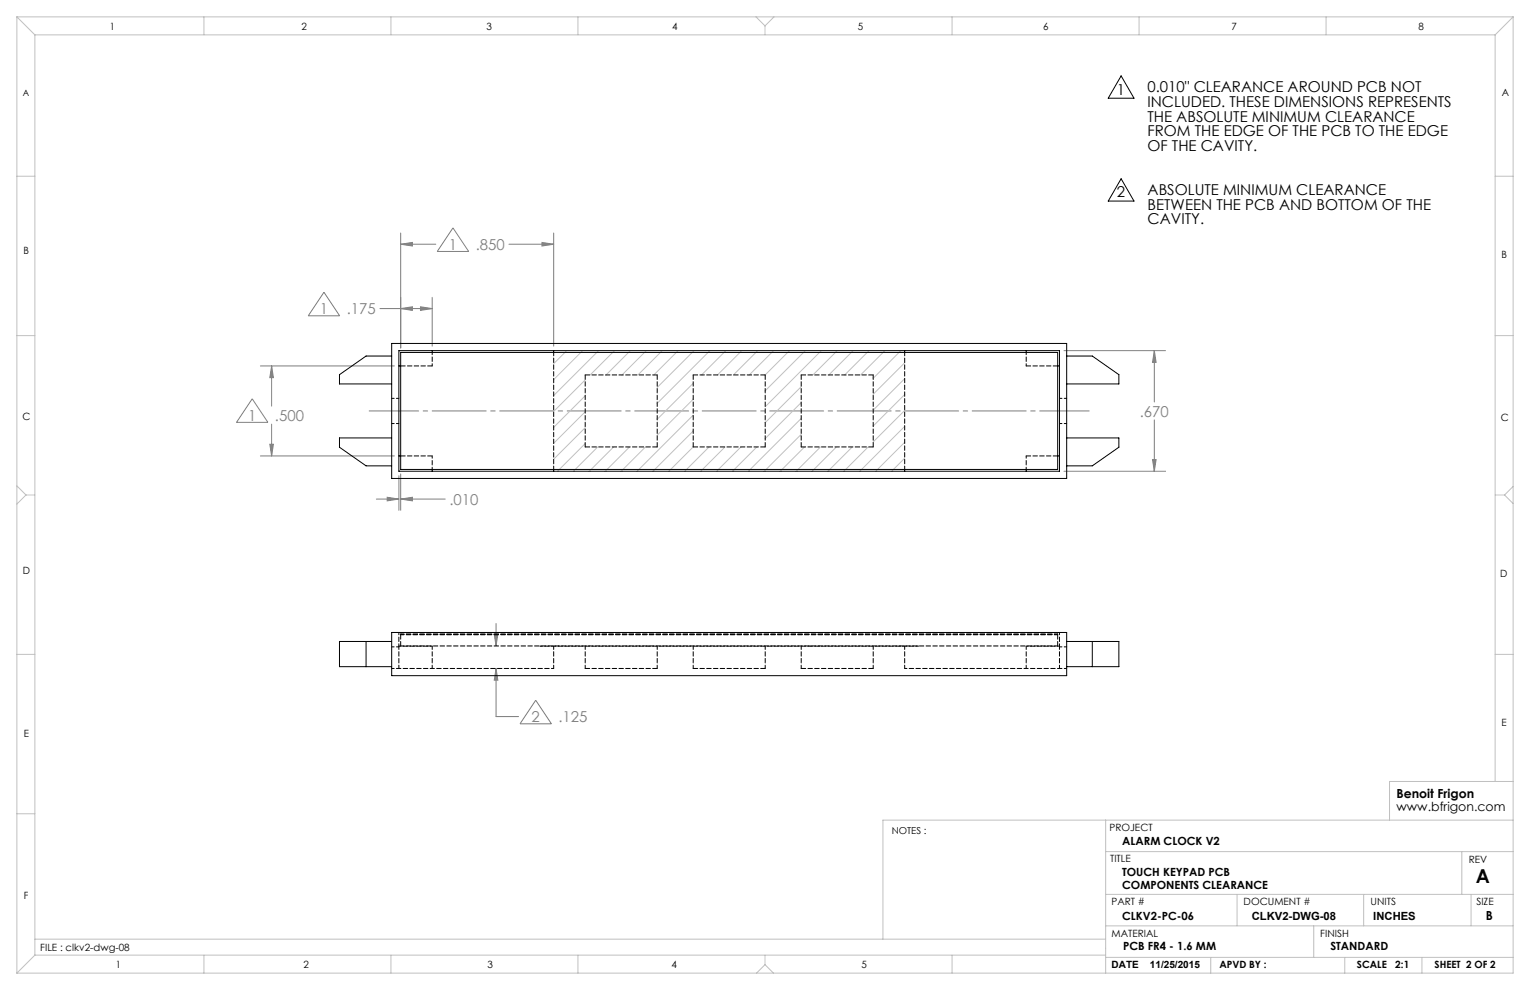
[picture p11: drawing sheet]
<svg xmlns="http://www.w3.org/2000/svg" width="432mm" height="279mm" viewBox="0 0 432 279" stroke-linecap="round" stroke-linejoin="round" font-family="sans-serif">
<g fill="none" stroke="#808080" stroke-width=".28">
<path d="M113.1 68.9l3.3-.5v1zM113.1 65.8v32.4M113.1 68.9h9.9M127.8 64.3l4.5 6.7h-8.9zM143.6 68.9h12.7M153 68.4l3.3 .5-3.3 .5zM156.3 65.8v31.9M91.4 82.5l4.5 6.6h-8.9zM107.2 87.1h14.8M113.1 87.1l3.3-.5v1zM118.7 86.6l3.3 .5-3.3 .5zM122 83.9v13.8"/>
<path d="M300.3 99h28.6M325.8 99l.5 3.3h-1zM325.8 99v14.5M71.2 112.6l4.4 6.6h-8.9zM73.5 103.3h37.8M76.7 103.3l.5 3.3h-1.1zM76.7 103.3v11.3M76.7 119.7v9M325.8 118.5v14.5M73.5 128.7h37.8M76.1 125.4h1.1l-.5 3.3zM112.6 134.3v9.7"/>
<path d="M113.1 133.8v10.2M300.3 133h28.6M325.3 129.7h1l-.5 3.3zM106.2 140.9h6.4M109.3 140.3l3.3 .6-3.3 .5zM113.1 140.9l3.3-.6v1.1zM113.1 140.9h12.6M139.5 179h1l-.5 3.3zM140 176v6.3M140 188.7l.5 3.3h-1zM140 188.7v13.5h6.3M151.2 197.6l4.4 6.7h-8.8z"/>
</g>
<path d="M316.4 21.4l3.6 6.3h-7.2zM316.4 50.5l3.6 6.3h-7.2z" fill="none" stroke="#000" stroke-width=".28"/>
<path d="M104.2 116h203.2" fill="none" stroke="#808080" stroke-width=".28" stroke-dasharray="15.2 1.3 1.3 1.3" stroke-dashoffset="1.3"/>
<g fill="none" stroke="#c0c0c0" stroke-width=".28">
<path d="M4.8 4.8l5 5M4.8 4.8h422.2M4.8 4.8v269.8M9.8 9.8h412.2M9.8 9.8v259.8M57.5 4.8v5M110.3 4.8v5M163.1 4.8v5M213.4 4.8l2.5 2.5M215.9 7.3v2.5M218.4 4.8l-2.5 2.5M268.7 4.8v5"/>
<path d="M321.5 4.8v5M374.3 4.8v5M422 9.8v210.7M427 4.8l-5 5M427 4.8v269.8h-422.2M4.8 49.7h5M422 49.7h5M4.8 94.7h5M159.9 99l-3.6 3.6M164.4 99l-8.1 8.1M168.9 99l-12.6 12.6M173.4 99l-6.8 6.8"/>
<path d="M177.9 99l-6.8 6.8M182.4 99l-6.9 6.8M186.9 99l-6.9 6.8M191.4 99l-6.9 6.8M195.9 99l-10.4 10.4M200.4 99l-14.9 14.8M204.8 99l-6.8 6.8M209.3 99l-6.8 6.8M213.8 99l-6.8 6.8M218.3 99l-6.8 6.8M222.8 99l-6.8 6.8M227.3 99l-11.3 11.3"/>
<path d="M231.8 99l-15.8 15.8M236.3 99l-6.9 6.8M240.8 99l-6.9 6.8M245.3 99l-6.9 6.8M249.8 99l-6.9 6.8M254.2 99l-7.8 7.8M422 94.7h5M165.2 107.2l-8.9 8.9M165.2 111.7l-8.9 8.9M165.2 116.2l-8.9 8.9M195.6 108.2l-10.1 10.1M195.6 112.7l-10.1 10.1"/>
<path d="M195.6 117.2l-15.8 15.8M226.1 109.1l-10.1 10.2M226.1 113.6l-10.1 10.2M226.1 118.1l-14.9 14.9M255.3 102.4l-8.9 8.9M255.3 106.9l-8.9 8.9M255.3 111.4l-8.9 8.8M255.3 115.8l-8.9 8.9M4.8 137.1l2.5 2.6M7.3 139.7l-2.5 2.6M7.3 139.7h2.5M165.2 120.7l-8.9 8.9"/>
<path d="M165.2 125.2l-7.9 7.8M168.7 126.1l-6.9 6.9M173.2 126.1l-6.9 6.9M177.7 126.1l-6.9 6.9M182.2 126.1l-6.9 6.9M195.6 121.6l-11.3 11.4M195.6 126.1l-6.8 6.9M200.1 126.1l-6.8 6.9M204.6 126.1l-6.8 6.9M209.1 126.1l-6.9 6.9M213.6 126.1l-6.9 6.9M226.1 122.6l-10.4 10.4"/>
<path d="M227.1 126.1l-6.9 6.9M231.6 126.1l-6.9 6.9M236 126.1l-6.8 6.9M240.5 126.1l-6.8 6.9M245 126.1l-6.8 6.9M255.3 120.3l-12.6 12.7M255.3 124.8l-8.2 8.2M255.3 129.3l-3.7 3.7M422 139.7h2.6M424.6 139.7l2.4 2.4M427 137.3l-2.4 2.4M4.8 184.7h5"/>
<path d="M422 184.7h5M4.8 229.7h5M312 231.5v43.1M427 231.5h-177.8v33.6M427 220.5h-34.8v11M312 240.3h115M312 252.4h115M349.1 252.4v8.9M384.9 252.4v8.9M412.6 240.3v12.1M415.2 252.4v8.9M9.8 265.1h302.2"/>
<path d="M9.8 269.6l-5 5M9.8 269.6h302.2M57.5 269.6v5M110.3 269.6v5M163.1 269.6v5M215.9 272.2l-2.4 2.4M215.9 272.2l2.4 2.4M215.9 269.6v2.6M268.7 269.6v5M312 270.2h115M312 261.3h115M341.7 270.2v4.4"/>
<path d="M370.8 261.3v8.9M379.5 270.2v4.4M401.3 270.2v4.4"/>
</g>
<path d="M153 68.4l3.3 .5-3.3 .5zM113.1 68.9l3.3-.5v1zM76.7 103.3l.5 3.3h-1.1zM76.1 125.4h1.1l-.5 3.3zM113.1 87.1l3.3-.5v1zM118.7 86.6l3.3 .5-3.3 .5zM325.8 99l.5 3.3h-1zM325.3 129.7h1l-.5 3.3zM113.1 140.9l3.3-.6v1.1zM109.3 140.3l3.3 .6-3.3 .5zM139.5 179h1l-.5 3.3zM140 188.7l.5 3.3h-1z" fill="#808080"/>
<g fill="none" stroke="#000" stroke-width=".28">
<path d="M110.5 96.9h190.5v38.1h-190.5zM112.6 99h186.4v34h-186.4zM113.1 99.5h185.4v33h-185.4zM122 99v.5M156.3 99v.5M255.3 99v.5M289.6 99v.5M110.5 100.5h-7.2l-7.5 5.2v2.7h14.7M112.6 103.3h.5M298.5 103.3h.5M301 100.5h7.3l7.5 5.2v2.7h-14.8M110.5 123.6h-14.7v2.6l7.5 5.3h7.2"/>
<path d="M112.6 128.7h.5M122 132.5v.5M156.3 132.5v.5M255.3 132.5v.5M289.6 132.5v.5M298.5 128.7h.5M301 123.6h14.8v2.6l-7.5 5.3h-7.3M110.5 178.5h190.5v12.2h-190.5zM103.3 181v7.1M110.5 181h-14.7v7.1h14.7M301 181h14.8v7.1h-14.8M308.3 181v7.1"/>
</g>
<g fill="none" stroke="#000" stroke-width=".28" stroke-dasharray="1.3 .6">
<path d="M122 103.3h-8.9M165.2 105.8v20.3M185.5 105.8h-20.3M195.6 105.8v20.3M216 105.8h-20.4M226.1 105.8v20.3M246.4 105.8h-20.3M289.6 103.3h8.9M113.1 128.7h8.9M165.2 126.1h20.3M185.5 126.1v-20.3M195.6 126.1h20.4"/>
<path d="M216 126.1v-20.3M226.1 126.1h20.3M246.4 126.1v-20.3M298.5 128.7h-8.9M113.1 178.9v.2M113.1 179.1v3.2M298.5 178.9v.2M298.5 179.1v3.2M152.5 182.4v-.1M157.5 182.4v-.1M180.4 182.4v-.1M182.9 182.4v-.1"/>
<path d="M185.5 188.7h-20.3M216 188.7h-20.4M228.7 182.4v-.1M231.2 182.4v-.1M246.4 188.7h-20.3M254.1 182.4v-.1M259.1 182.4v-.1"/>
</g>
<g fill="none" stroke="#000" stroke-width=".28" stroke-dasharray="1.3 .6" stroke-dashoffset=".6">
<path d="M122 99.5v3.8M289.6 99.5v3.8M112.6 119.5h-2.1M112.6 112.4h-2.1M299 119.5h2M299 112.4h2M122 128.7v3.8M289.6 128.7v3.8M112.6 182.4v-3.9M112.6 182.6h-2.1M112.6 188.7h-2.1M152.5 182.4h3.8"/>
<path d="M156.3 182.4h99M156.3 188.7h-34.3M255.3 188.7h34.3M255.3 182.4h3.8M299 182.4v-3.9M299 188.7h2M299 182.6h2"/>
</g>
<g fill="none" stroke="#000" stroke-width=".28" stroke-dasharray="1.3 .6" stroke-dashoffset=".3">
<path d="M156.3 132.5v-33M255.3 132.5v-33M113.1 178.9h185.4M113.1 179.1h185.4M112.6 188.7v-6.3M113.1 182.3h185.4M122 188.7v-6.3M156.3 188.7v-6.3M165.2 188.7v-6.3M185.5 188.7v-6.3M195.6 188.7v-6.3M216 188.7v-6.3"/>
<path d="M226.1 188.7v-6.3M246.4 188.7v-6.3M255.3 188.7v-6.3M289.6 188.7v-6.3M299 188.7v-6.3"/>
</g>
<path d="M112.6 182.4h9.4M122 188.7h-9.4M289.6 182.4h9.4M289.6 188.7h9.4" fill="none" stroke="#000" stroke-width=".28" stroke-dasharray="1.3 .6" stroke-dashoffset=".7"/>
<text font-size="5.4" x="416.5" y="249.1">A</text>
<g font-size="4.2">
<text x="315.2" y="26.7">1</text>
<text x="323.8" y="26">0.010&quot; CLEARANCE AROUND PCB NOT</text>
<text x="323.8" y="30.1">INCLUDED. THESE DIMENSIONS REPRESENTS</text>
<text x="323.8" y="34.3">THE ABSOLUTE MINIMUM CLEARANCE</text>
<text x="323.8" y="38.5">FROM THE EDGE OF THE PCB TO THE EDGE</text>
<text x="323.8" y="42.6">OF THE CAVITY.</text>
<text x="315.2" y="55.7">2</text>
<text x="323.9" y="55">ABSOLUTE MINIMUM CLEARANCE</text>
<text x="323.9" y="59.1">BETWEEN THE PCB AND BOTTOM OF THE</text>
<text x="323.9" y="63.3">CAVITY.</text>
</g>
<g font-size="4.2" fill="#808080">
<text x="126.7" y="70.5">1</text>
<text x="134.2" y="70.5">.850</text>
<text x="90.3" y="88.6">1</text>
<text x="97.8" y="88.7">.175</text>
<text x="70" y="118.7">1</text>
<text x="77.6" y="118.7">.500</text>
<text x="321.7" y="117.6">.670</text>
<text x="126.8" y="142.5">.010</text>
<text x="150" y="203.8">2</text>
<text x="157.6" y="203.8">.125</text>
</g>
<g font-size="3.5">
<text x="394.1" y="225.3">Benoit Frigon</text>
<text x="394.1" y="228.8">www.bfrigon.com</text>
<text x="419.3" y="259.7">B</text>
</g>
<g font-size="3.2">
<text x="316.7" y="238.4">ALARM CLOCK V2</text>
<text x="316.7" y="247.3">TOUCH KEYPAD PCB</text>
<text x="316.7" y="250.8">COMPONENTS CLEARANCE</text>
<text x="316.7" y="259.7">CLKV2-PC-06</text>
<text x="353.3" y="259.7">CLKV2-DWG-08</text>
<text x="387.6" y="259.7">INCHES</text>
<text x="317" y="268.2">PCB FR4 - 1.6 MM</text>
<text x="375.5" y="268.2">STANDARD</text>
</g>
<g font-size="2.8">
<text x="31" y="8.5">1</text>
<text x="85.1" y="8.5">2</text>
<text x="137.3" y="8.5">3</text>
<text x="189.7" y="8.5">4</text>
<text x="242.1" y="8.5">5</text>
<text x="294.4" y="8.5">6</text>
<text x="347.6" y="8.5">7</text>
<text x="400.3" y="8.5">8</text>
<text x="423.8" y="27.2">A</text>
<text x="6.7" y="71.8">B</text>
<text x="423.8" y="72.8">B</text>
<text x="6.4" y="118.6">C</text>
<text x="423.5" y="118.9">C</text>
<text x="6.5" y="162.1">D</text>
<text x="423.4" y="163">D</text>
<text x="6.7" y="207.9">E</text>
<text x="423.7" y="204.9">E</text>
<text x="313.1" y="234.6">PROJECT</text>
<text x="313.3" y="243.2">TITLE</text>
<text x="414.5" y="243.6">REV</text>
<text x="6.7" y="253.8">F</text>
<text x="313.7" y="255.3">PART #</text>
<text x="351" y="255.3">DOCUMENT #</text>
<text x="386.8" y="255.3">UNITS</text>
<text x="416.7" y="255.3">SIZE</text>
<text x="11.4" y="268.4">FILE : clkv2-dwg-08</text>
<text x="313.7" y="264.6">MATERIAL</text>
<text x="372.6" y="264.5">FINISH</text>
<text x="32.7" y="273.3">1</text>
<text x="85.7" y="273.3">2</text>
<text x="137.6" y="273.3">3</text>
<text x="189.6" y="273.3">4</text>
<text x="243.2" y="273.2">5</text>
<text x="313.7" y="273.3">DATE</text>
<text x="324.5" y="273.3">11/25/2015</text>
<text x="344.1" y="273.1">APVD BY :</text>
<text x="383" y="273.1">SCALE</text>
<text x="393.8" y="273.1">2:1</text>
<text x="404.9" y="273.1">SHEET 2 OF 2</text>
</g>
<text font-size="2.7" x="251.7" y="235.2">NOTES :</text>
<text font-size="2.5" x="6.4" y="27">A</text>
</svg>
